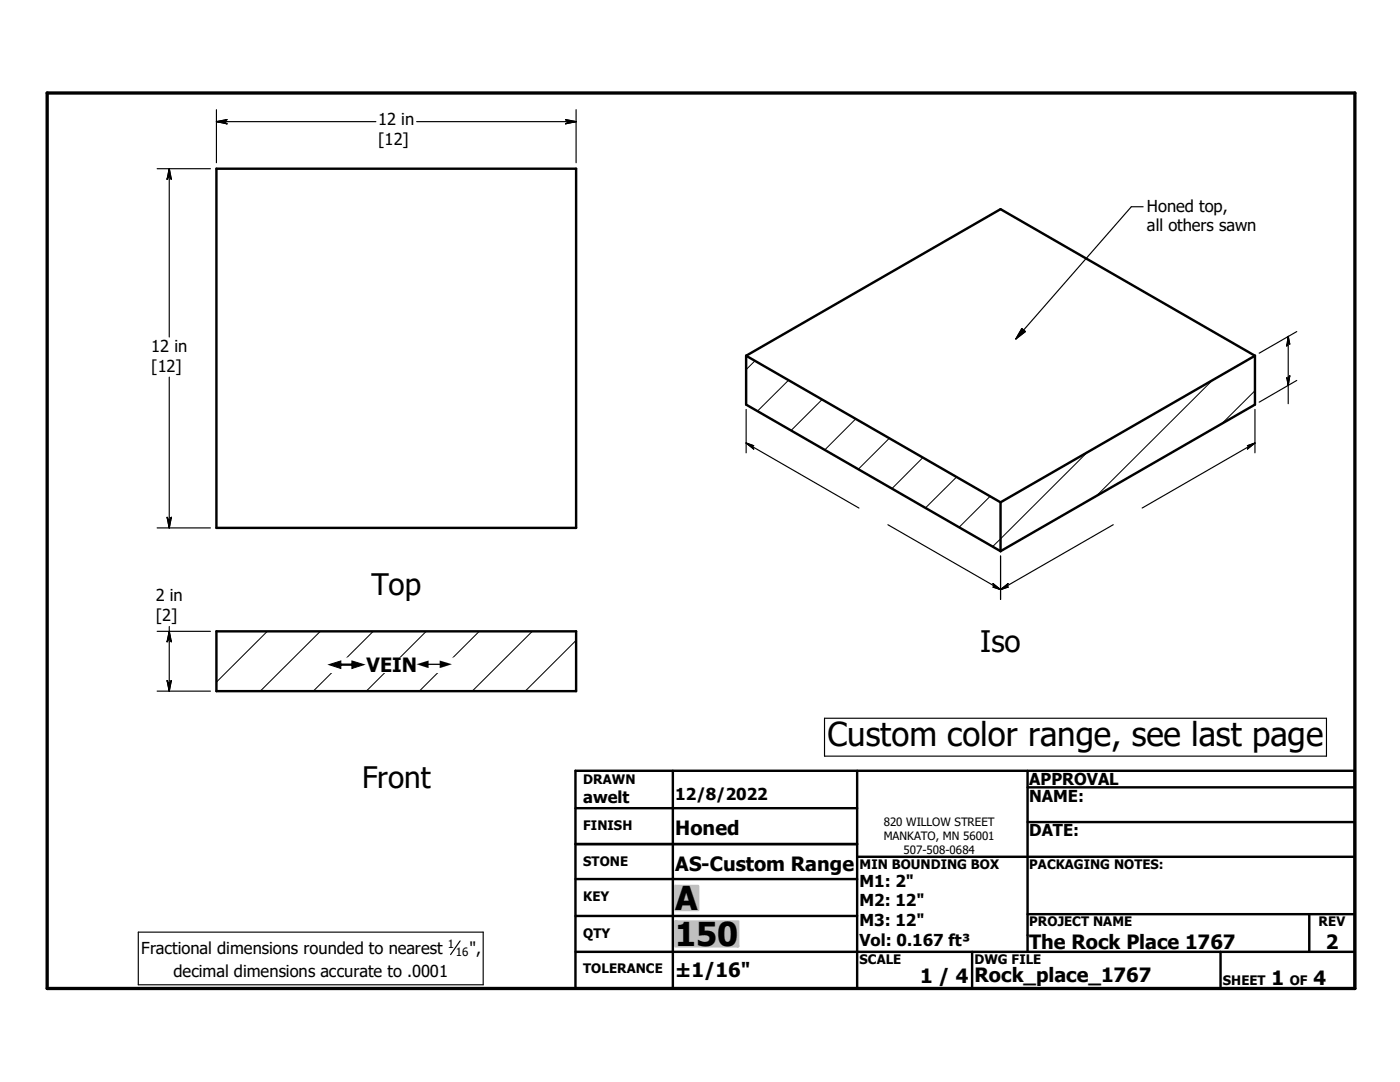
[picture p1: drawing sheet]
<svg xmlns="http://www.w3.org/2000/svg" width="279mm" height="216mm" viewBox="0 0 279 216" stroke-linecap="round" stroke-linejoin="round" font-family="sans-serif">
<g fill="none" stroke="#000" stroke-width=".48">
<path d="M43.2 33.7h71.8v71.6h-71.8zM148.9 71v9.7l50.8 29.3M148.9 71l50.8 29.2M148.9 71l50.8-29.3 50.8 29.3M250.5 71v9.7l-50.8 29.3M250.5 71l-50.8 29.2M199.7 100.2v9.8M43.2 126h71.8v11.9h-71.8zM114.8 153.8h155.6v43.4h-155.6zM134.3 153.8v43.4M171.1 153.8v43.4M205.1 157.1h65.3"/>
<path d="M205.1 153.8v36.1M114.8 175.4h56.3M114.8 161.3h56.3M114.8 168.4h56.3M171.1 171h99.3M205.1 164h65.3M114.8 182.8h56.3M114.8 189.9h155.6M194 189.9v7.3M205.1 182.4h65.3M243.6 189.9v7.3M261.3 182.4v7.5"/>
</g>
<g fill="none" stroke="#000" stroke-width=".2">
<path d="M150.7 72l-1.8 1.8M157.4 75.9l-6.2 6.1M164.1 79.7l-6.2 6.2M242 75.9l-23.1 23M250.5 78l-6.6 6.5M170.8 83.6l-6.2 6.2M177.5 87.4l-6.2 6.2M184.2 91.3l-6.2 6.2M190.9 95.2l-6.2 6.1M197.6 99l-6.2 6.2M217 90.3l-18.9 18.8M53.3 126l-10.1 10.1"/>
<path d="M63.9 126l-12 11.9M74.5 126l-12 11.9M85.1 126l-12 11.9M95.6 126l-11.9 11.9M106.2 126l-12 11.9M115 127.8l-10.2 10.1"/>
</g>
<path d="M9.4 18.6h261v178.6h-261z" fill="none" stroke="#000" stroke-width=".66"/>
<g fill="#c0c0c0" stroke="#c0c0c0" stroke-width=".48">
<path d="M134.8 183.9h12.5v4.9z"/>
<path d="M134.8 183.9l12.5 4.9h-12.5z"/>
<path d="M134.8 176.8h4.5v4.8z"/>
<path d="M134.8 176.8l4.5 4.8h-4.5z"/>
</g>
<g fill="none" stroke="#000" stroke-width=".23">
<path d="M31.4 33.7h10.6M33.8 35h.1M33.8 33.7v33.6M33.8 33.7l.4 2.1-.4-.8M33.8 33.7l-.5 2.1 .5-.8M43.2 24.3h31.8M43.2 24.3l2.1-.4-.7 .4M43.2 24.3l2.1 .4-.7-.4M43.2 21.9v10.6M44.6 24.3h.1M83.2 24.3h31.8M113.6 24.3h.1"/>
<path d="M113.6 24.3l-.7 .4 2.1-.4M113.6 24.3l-.7-.4 2.1 .4M115 21.9v10.6M228.1 41.3h-2.3l-23.1 26.3M33.8 75.3v30M203.9 65.6l.7 .6-1.9 1.4zM256.8 75.4l.3 .4 .3-.8-.3 1.9zM257.1 75.8h.1M257.1 68.3h.1M257.1 67.1v13.5M257.1 67.1l.3 1.6-.3-.4M257.1 67.1l-.3 1.9 .3-.7"/>
<path d="M258.8 75.9l-7.5 4.4M258.8 66.2l-7.5 4.3M148.9 88.4l22.5 13M148.9 88.4l1.5 .5-.5 .1M148.9 88.4l1.5 1.2-.5-.6M148.9 81.7v8.7M149.9 89h.1M249.5 89h.1M250.5 88.4l-22.6 13M250.5 88.4l-1.5 1.2 .5-.6M250.5 88.4l-1.5 .5 .5 .1M250.5 81.7v8.7"/>
<path d="M31.4 105.3h10.6M33.8 104h.1M33.8 104l-.5-.8 .5 2.1M33.8 104l.4-.8-.4 2.1M177.2 104.7l22.5 12.9M198.7 117.1h.1M198.7 117.1h-.5l1.5 .5M198.7 117.1l-.5-.6 1.5 1.1M199.7 110.9v8.7M200.6 117.1h.1M200.6 117.1l.6-.6-1.5 1.1M200.6 117.1h.6l-1.5 .5"/>
<path d="M222.2 104.7l-22.5 12.9M31.4 137.9h10.6M31.4 126h10.6M33.8 127.3h.1M33.8 136.5h.1M33.8 125v12.9M33.8 126l.4 2.1-.4-.8-.5 .8zM33.8 136.5l-.5-.7 .5 2.1M33.8 136.5l.4-.7-.4 2.1M164.6 143.3h100.1v7.6h-100.1zM27.6 186h68.8v10.5h-68.8zM91.8 187.7l-1.9 2.8"/>
</g>
<g fill="#000" stroke="#000" stroke-width=".23">
<path d="M33.8 33.7l.4 2.1-.4-.8zM33.8 33.7v1.3l-.5 .8zM33.8 35l-.5 .8zM43.2 24.3l2.1-.4-.7 .4zM43.2 24.3h1.4l.7 .4zM44.6 24.3l.7 .4zM112.9 24.7l.7-.4h1.4zM112.9 23.9l2.1 .4h-1.4zM112.9 23.9l.7 .4zM203.9 65.6l.7 .6-1.9 1.4zM256.8 75.4l.3 .4v1.1zM257.4 75l-.3 1.9v-1.1z"/>
<path d="M257.4 75l-.3 .8zM257.1 67.1l.3 1.6-.3-.4zM257.1 67.1v1.2l-.3 .7zM257.1 68.3l-.3 .7zM148.9 88.4l1.5 .5-.5 .1zM148.9 88.4l1 .6 .5 .6zM149.9 89l.5 .6zM249.5 89l1-.6-1.5 1.2zM249 88.9l1.5-.5-1 .6zM249 88.9l.5 .1zM33.3 103.2l.5 .8v1.3zM34.2 103.2l-.4 2.1v-1.3z"/>
<path d="M34.2 103.2l-.4 .8zM198.2 117.1h.5l1 .5zM198.2 116.5l1.5 1.1-1-.5zM198.2 116.5l.5 .6zM199.7 117.6l1.5-1.1-.6 .6zM199.7 117.6l.9-.5h.6zM200.6 117.1h.6zM33.8 126l.4 2.1-.4-.8zM33.8 126v1.3l-.5 .8zM33.8 127.3l-.5 .8zM33.3 135.8l.5 .7v1.4zM34.2 135.8l-.4 2.1v-1.4z"/>
<path d="M34.2 135.8l-.4 .7z"/>
</g>
<g fill="#fff" stroke="#fff" stroke-width=".23">
<path d="M65.7 131.3h25v2.9z"/>
<path d="M65.7 131.3l25 2.9h-25z"/>
</g>
<g font-size="6.6">
<text x="165.1" y="148.9">Custom color range, see last page</text>
<text x="134.7" y="181.6">A</text>
<text x="134.7" y="188.7">150</text>
</g>
<g font-size="5.9">
<text x="74.1" y="118.8">Top</text>
<text x="195.6" y="130.1">Iso</text>
<text x="72.3" y="157.3">Front</text>
</g>
<g font-size="3.9">
<text x="73.2" y="134.2">VEIN</text>
<text x="134.7" y="166.6">Honed</text>
<text x="134.7" y="173.7">AS-Custom Range</text>
<text x="205.4" y="189.4">The Rock Place 1767</text>
<text x="264.6" y="189.3">2</text>
<text x="134.7" y="194.9">±1/16&quot;</text>
<text x="183.6" y="196.1">1 / 4</text>
<text x="194.5" y="196">Rock_place_1767</text>
<text x="253.8" y="196.6">1</text>
<text x="262.1" y="196.6">4</text>
</g>
<g font-size="3.3">
<text x="75.5" y="25">12 in</text>
<text x="75.5" y="29">[12]</text>
<text x="228.9" y="42.2">Honed top,</text>
<text x="228.9" y="46.1">all others sawn</text>
<text x="30.2" y="70.2">12 in</text>
<text x="30.2" y="74.2">[12]</text>
<text x="31.1" y="119.9">2 in</text>
<text x="31.1" y="123.9">[2]</text>
<text x="116.4" y="160.2">awelt</text>
<text x="134.7" y="159.7">12/8/2022</text>
<text x="205.4" y="156.7">APPROVAL</text>
<text x="205.4" y="159.9">NAME:</text>
<text x="205.4" y="166.9">DATE:</text>
<text x="171.5" y="176.9">M1: 2&quot;</text>
<text x="171.5" y="180.8">M2: 12&quot;</text>
<text x="171.5" y="184.8">M3: 12&quot;</text>
<text x="28.2" y="190.3">Fractional dimensions rounded to nearest</text>
<text x="93.7" y="190.3">&quot;,</text>
<text x="171.5" y="188.7">Vol: 0.167 ft³</text>
<text x="34.6" y="195">decimal dimensions accurate to .0001</text>
</g>
<g font-size="3.1">
<text x="65.7" y="134.2">#</text>
<text x="83.2" y="134.2">#</text>
</g>
<g font-size="2.6">
<text x="116.4" y="156.4">DRAWN</text>
<text x="116.4" y="165.6">FINISH</text>
<text x="116.4" y="172.8">STONE</text>
<text x="171.5" y="173.4">MIN BOUNDING BOX</text>
<text x="205.4" y="173.4">PACKAGING NOTES:</text>
<text x="116.4" y="179.9">KEY</text>
<text x="205.4" y="184.8">PROJECT NAME</text>
<text x="263.1" y="184.8">REV</text>
<text x="116.4" y="187.1">QTY</text>
<text x="116.4" y="194.2">TOLERANCE</text>
<text x="171.5" y="192.4">SCALE</text>
<text x="194.5" y="192.4">DWG FILE</text>
<text x="244.1" y="196.6">SHEET</text>
<text x="257.4" y="196.6">OF</text>
</g>
<g font-size="2.3">
<text x="176.4" y="164.8">820 WILLOW STREET</text>
<text x="176.4" y="167.6">MANKATO, MN 56001</text>
<text x="180.3" y="170.3">507-508-0684</text>
<text x="89.4" y="189.1">1</text>
<text x="91" y="190.8">16</text>
</g>
</svg>
